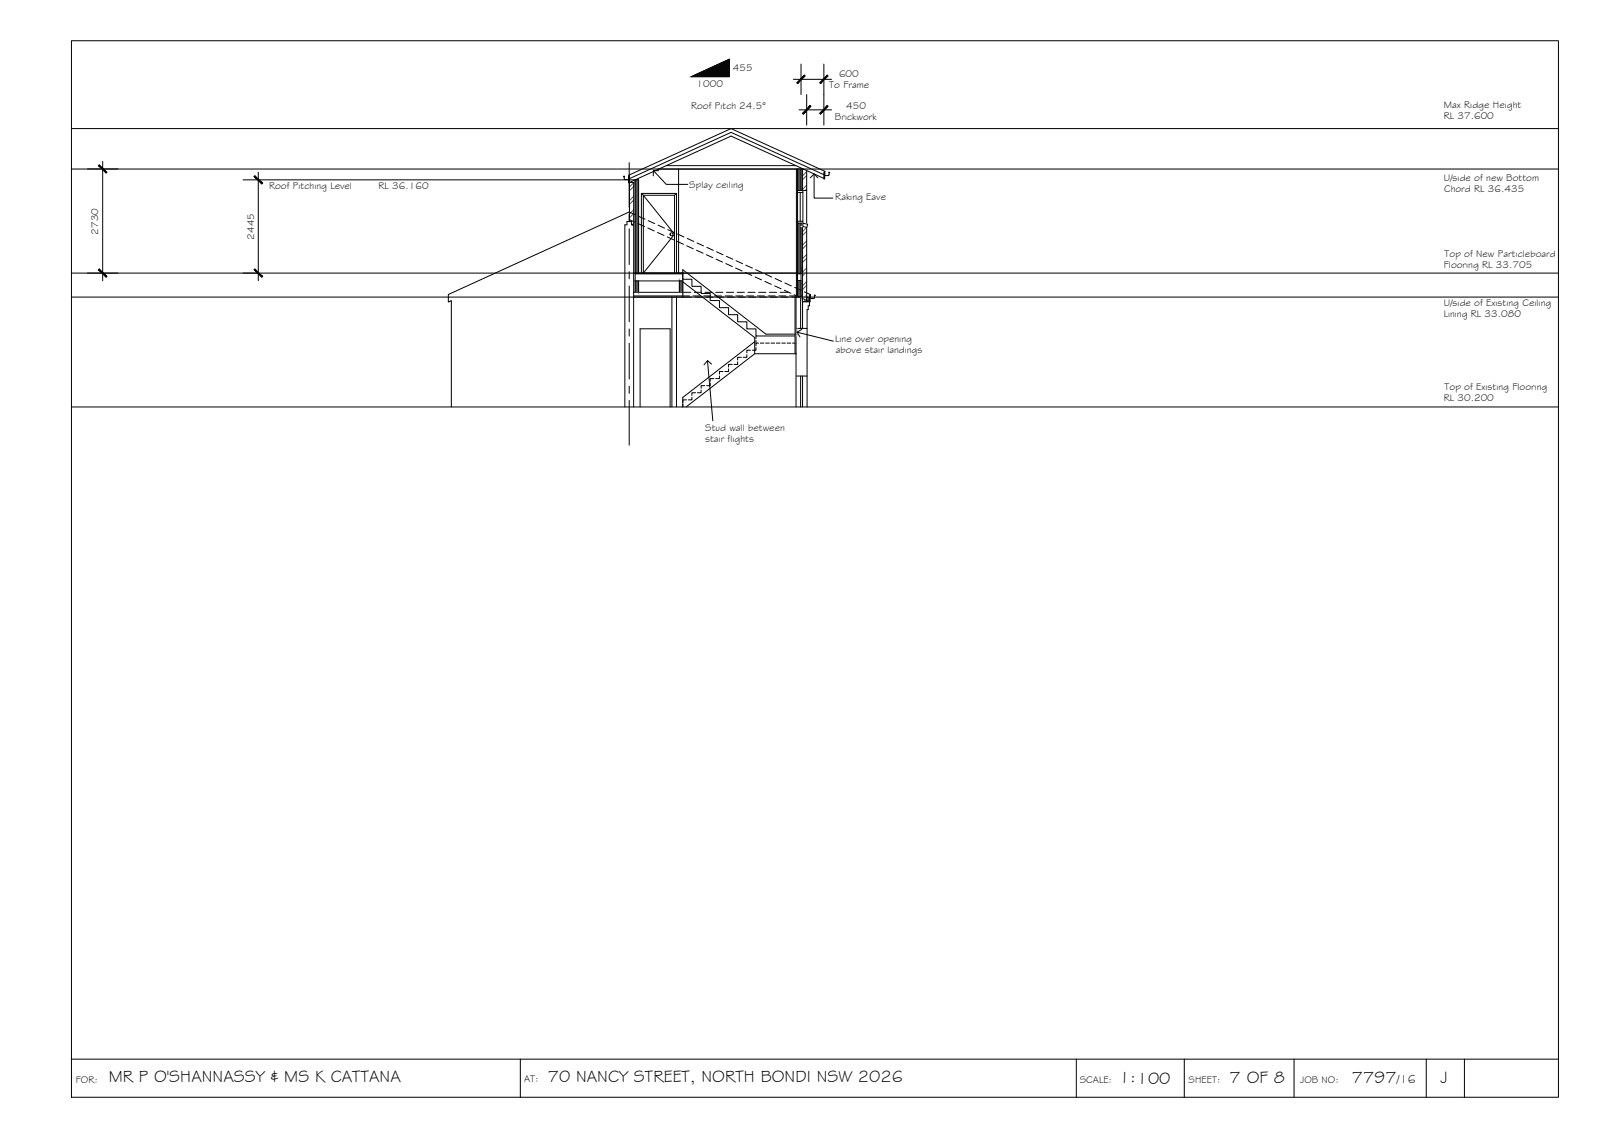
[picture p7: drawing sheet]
<svg xmlns="http://www.w3.org/2000/svg" width="420mm" height="297mm" viewBox="0 0 420 297" stroke-linecap="round" stroke-linejoin="round" font-family="sans-serif">
<!-- layer: BORDER -->
<path d="M18.7 10.7h390v277h-390zM18.7 277.7h390M136.5 277.7v10M282.3 277.7v10M310.6 277.7v10M339.4 277.7v10M374.1 277.7v10M384.1 277.7v10" fill="none" stroke="#000" stroke-width=".26"/>
<!-- layer: CEILING-FLOOR LINES -->
<path d="M18.7 33.7h390M18.7 44.3h390M26.9 42.3v31.3M63.7 47.2h103.8M67.7 45.1v28.5M18.7 77.9h390M18.7 71.6h390M18.7 106.7h390" fill="none" stroke="#000" stroke-width=".26"/>
<!-- layer: 0 -->
<g fill="#000" stroke="#000" stroke-width=".26">
<path d="M211 19.7l-1.8 2.2 2-2zM209 21.7l2-2-1.8 2.2z"/>
<path d="M212.5 27.7l-1.8 2.2 2-2zM210.5 29.7l2-2-1.8 2.2z"/>
<path d="M217 19.7l-2 2 .2 .2zM217 19.7l.2 .2-2 2z"/>
<path d="M215 29.7l.2 .2 1.8-2.2zM217 27.7l.2 .2-2 2z"/>
<path d="M25.8 43.4l2 2 .2-.2zM26 43.2l2 2-2.2-1.8z"/>
<path d="M66.6 46.3l2.1 2 .2-.3zM66.6 46.3l.3-.2 2 1.9z"/>
<path d="M26 70.5l-.2 .2 2.2 1.8zM25.8 70.7l2.2 1.8-.2 .2z"/>
<path d="M66.6 70.7l2.3 1.8-2-2zM66.6 70.7l2.3 1.8-.2 .2z"/>
</g>
<!-- layer: HATCH -->
<g fill="#545454" stroke="#545454" stroke-width=".26">
<path d="M166.6 47.2l.9 24.4v-24.4zM166.6 47.2l.9 24.4h-.9z"/>
<path d="M209.2 58.5l.9 12.8v-12.8zM209.2 58.5l.9 12.8h-.9z"/>
<path d="M209.2 44.3l.9 5.6v-5.6zM209.2 44.3l.9 5.6h-.9z"/>
<path d="M166.6 73.7l.9 2.9v-2.9zM166.6 73.7l.9 2.9h-.9z"/>
<path d="M209.2 73.5l.9 4.3v-4.3zM209.2 73.5l.9 4.3h-.9z"/>
<path d="M178.2 73.7l.9 2.9v-2.9zM178.2 73.7l.9 2.9h-.9z"/>
</g>
<!-- layer: MASK -->
<g fill="#fff" stroke="#fff" stroke-width=".26">
<path d="M210.6 58.5l1.2 .3h-1.2z"/>
<path d="M210.6 58.8h1.2l-1.2 .6z"/>
<path d="M168.2 50.7h9.2l-9.2 .5zM168.2 51.2h9.2v-.5z"/>
<path d="M168.2 51.2h.5l-.5 20.4zM168.7 51.2l-.5 20.4h.5z"/>
<path d="M176.9 51.2h.5l-.5 20.4zM177.4 51.2l-.5 20.4h.5z"/>
<path d="M168.7 51.2h8.2l-8.2 20.4zM176.9 51.2l-8.2 20.4h8.2z"/>
<path d="M210.6 59.4l1.2-.6-.1 .6zM210.6 59.4l1 .2 .1-.2z"/>
</g>
<!-- layer: DOORS -->
<g fill="none" stroke="#000" stroke-width=".26">
<path d="M168.7 51.2l8.2 10.2-8.2 10.2v-20.4h8.2v20.4"/>
<circle cx="176.1" cy="61.4" r=".39"/>
</g>
<!-- layer: NEWWORK -->
<g fill="none" stroke="#000" stroke-width=".26">
<path d="M164.9 46.2v1.8h.2v-1.8h-.2v.9l-1.1-.1-.1-.6-.2-.1h.3M165.1 46.3v11.8M168.2 50.7l.5 .5M172.6 44.3h38.1M174.8 43.4h33.9M177.4 50.7l-.5 .5M178 44.3v27.3M208.9 44.3v33.5M209.2 58.5v19.3h.9v-19.3M209.2 44.3v5.6M210.1 44.3v5.6M210.5 44.3v5.6h1.1v-5.2"/>
<path d="M210.5 58.5v20.6h1.1v-19.5M210.6 58.5l1.2 .3-.2 .8-1-.2zM216.1 46.8l-24.4-11.1-26.6 12.1h1.1v11.1M216.1 45.8l-24.4-11.1-26.6 12.1M217.3 45.2h.3l-.2 .8h-1.1v-.9h-.2v1.8h.2l.1-2-24.7-11.2-26.7 12.2 .1 .3M166.2 71.6h42.7M166.6 71.8h12.5M166.6 73.7h12.5M167.5 71.6v-24.4h-.9v29.4M167.5 73.7v2.9M168.2 71.6v-20.9h9.2v20.9h-8.7M178.2 73.7v2.9"/>
<path d="M179.1 70.7v7.2M209.2 71.6h.9M209.2 71.8h.9M209.2 73.5h.9M211.6 77.9h.4v1.2h-.4z"/>
</g>
<!-- layer: EXISTING -->
<g fill="none" stroke="#000" stroke-width=".26">
<path d="M165 57.6l1.5 .6M165.9 58.9h.3h-.6v-.8h-1.2v.8h-.5v47.8M166.2 58.9v47.8M166.6 56.3l-1.6-.7-47.4 21.6v2l.8-.4v27.9M167.3 58.6l1.7 .8M167.5 56.7l1.7 .8M169.9 59.8l1.7 .8M170 57.9l1.7 .7M172.6 59l1.7 .8M166.2 77.9h15.2M166.2 77.6h14.6M166.2 76.6h15"/>
<path d="M172.5 61l1.6 .7M175 62.1l1.7 .8M175.1 60.2l1.7 .8M176.2 77.8v28.9M177.4 77.8v28.9M177.6 63.3l1.7 .7M177.7 61.4l1.7 .7M180.1 64.4l1.7 .8M180.3 62.5l1.7 .8M181.7 77.6h1.9M182.1 76.6h1.9M182.3 77.9h1.9"/>
<path d="M182.7 65.6l1.7 .8M182.8 63.7l1.7 .8M184.6 77.6h1.8M184.9 76.6h1.9M185.2 77.9h1.8M185.2 66.8l1.8 .8M185.4 64.8l1.7 .8M187.4 77.6h1.8M187.7 76.6h1.9M187.8 67.9l1.7 .8M187.9 66l1.7 .8M188 77.9h1.9"/>
<path d="M190.2 77.6h1.9M190.4 69.1l1.7 .8M190.5 67.2l1.7 .8M190.5 76.6h1.9M190.8 77.9h1.8M192.9 70.3l1.7 .7M193 77.6h1.9M193 68.4l1.8 .7M193.3 76.6h1.9M193.6 77.9h1.9M195.5 71.4l1.7 .8M195.6 69.5l1.7 .8"/>
<path d="M195.8 77.6h1.9M196.2 76.6h1.8M196.4 77.9h1.9M198 72.6l1.7 .8M198.2 70.7l1.7 .8M198.6 77.6h1.9M199 76.6h1.9M199.2 77.9h1.9M200.6 73.8l1.7 .7M200.7 71.9l1.7 .7M201.4 77.6h1.9M201.8 76.6h1.9"/>
<path d="M202 77.9h1.9M203.2 74.9l1.7 .8M203.3 73l1.7 .8M204.2 77.6h1.9M204.6 76.6h2.1M204.8 77.9h1.9M205.7 76.1l1.7 .8M205.9 74.2l1.6 .8M207.1 77.6h1.7M207.7 77.9h2.3M208.3 77.3l1.7 .8M208.4 75.3l1.7 .8"/>
<path d="M208.8 77.9v28.8M210 77.8v8.3M210.8 78.4l1.5 .7h-1.8v7M211 76.5l1.5 .7v.2M212.3 77.4h.2v1.8h-.2zM212.3 77.9v2.3h-.3v1h-.3v25.5M212.5 77.4v.9h.9M213.5 77.4l.3 .1-.4 .7M208.9 98.6h2.8M208.9 86.1h2.8M210 98.6v8.1M210.5 98.6v8.1"/>
<path d="M167.9 106.7v-20.5h7.9v20.5"/>
</g>
<!-- layer: STAIRS -->
<g fill="none" stroke="#000" stroke-width=".26">
<path d="M179.1 71.3v1.9h2.4v1.9h2.4v1.8h2.4v1.9h2.4v1.9h2.4v1.8h2.4v1.9h2.4v1.8h2.4v1.9h10.2M179.1 70.7l21.8 16.9h7.6M179.1 73.9l18.8 14.6v4.2l-18 14M208.5 77.9v14.8M187.2 99.3h-.9v.6M188.7 98.6v.7h-1M189.6 97.4h-.9v.7M191.1 96.7v.7h-1M192.1 95.5h-1v.7M193.5 94.8v.7h-1M194.4 93.7h-.9v.7M195.9 93v.7h-1"/>
<path d="M196.8 91.8h-.9v.7M197.9 89.6l-18.8 14.6v2.5M197.9 92.7h11M198.3 91.1v.7h-1M198.3 88.1v.7M198.3 89.3v.7M199 90h-.7v.6M199.4 90h.9M200.8 90h1M202.2 90h1M203.6 90h1M205 90h1"/>
<path d="M206.4 90h1M207.9 90h.6M180.1 104.8h-1v.7M181.5 104.1v.7h-1M182.4 103h-.9v.7M183.9 102.3v.7h-1M184.8 101.1h-.9v.7M186.3 100.4v.7h-1"/>
</g>
<!-- layer: HATCH -->
<g fill="none" stroke="#545454" stroke-width=".26">
<path d="M166.2 47.9l-1.1 1.1M166.2 51.5l-1.1 1.1M166.2 55l-1.1 1.1M166.2 58.6l-.4 .3M166.2 48.9l-1.1 1.1M166.2 52.5l-1.1 1.1M166.2 56l-1.1 1.1M211.6 59.6l-1.1 1.1M211.6 45l-1.1 1.1M211.6 48.5l-1.1 1.1M211.6 46l-1.1 1.1M211.6 49.5l-.4 .4"/>
<path d="M211.6 63.2l-1.1 1.1M211.6 66.7l-1.1 1.1M211.6 70.2l-1.1 1.1M211.6 73.8l-1.1 1.1M211.6 77.3l-1.1 1.1M211.6 60.6l-1.1 1.1M211.6 64.1l-1.1 1.1M211.6 67.7l-1.1 1.1M211.6 71.2l-1.1 1.1M211.6 74.8l-1.1 1.1M211.6 78.3l-.8 .8"/>
</g>
<!-- layer: BOUNDARY -->
<path d="M165 42.6v11.8M165 56.2v1.9M165 60v9.4M165 71.2v1.9M165 75v9.4M165 86.2v1.9M165 90v9.4M165 101.2v1.9M165 105v11.7" fill="none" stroke="#000" stroke-width=".26"/>
<!-- layer: INSULCLAD -->
<path d="M211.6 49.9v8.9" fill="none" stroke="#000" stroke-width=".26"/>
<!-- layer: WINDOWS -->
<path d="M209.2 49.9h1.4v8.6h-1.4zM209.2 50.5h1.4M209.2 58h1.4M209.9 50.5v7.5" fill="none" stroke="#000" stroke-width=".26"/>
<!-- layer: TEXT -->
<path d="M181.3 20.1l10-4.6v4.6z" fill="#000" stroke="#000" stroke-width=".26"/>
<path d="M181.3 20.1l10-4.6v4.6z" fill="none" stroke="#000" stroke-width=".26"/>
<!-- layer: DIMENSION -->
<path d="M210.1 16.8v8M216.1 16.8v16M208.1 20.8h10M209.6 28.8h8.5M211.6 24.8v8" fill="none" stroke="#000" stroke-width=".26"/>
<!-- layer: 0 -->
<path d="M171.4 44.7l3.3 3.6h5.7M172.8 44.8l-1.4-.1-.1 1.4M212.5 46.6l1-1 1 1M213.5 45.6v6.3h4.9M185.6 94.5l1.4 15.8M186.6 95.5l-1-1-1 1.1M209.1 87.1l9.5 2.3M210.3 86.4l-1.2 .7 .7 1.2" fill="none" stroke="#000" stroke-width=".26"/>
<!-- layer: NEWWORK -->
<path d="M209.1 87.3v.8h-.3M209.1 86.1v.8" fill="none" stroke="#bababa" stroke-width=".26"/>
<g font-size="4.5">
<text x="28.5" y="283.8">MR P O'SHANNASSY &amp; MS K CATTANA</text>
<text x="143.7" y="283.7">70 NANCY STREET, NORTH BONDI NSW 2026</text>
<text x="293.5" y="284">1:100</text>
<text x="322.4" y="284">7 OF 8</text>
<text x="354.5" y="283.9">7797</text>
<text x="377.8" y="283.9">J</text>
</g>
<text font-size="3.2" x="366.4" y="283.9">/16</text>
<g font-size="2.6">
<text x="182.7" y="22.7">1000</text>
<text x="192.2" y="18.6">455</text>
<text x="217.5" y="23">To Frame</text>
<text x="220.1" y="20.1">600</text>
<text x="181.3" y="28.5">Roof Pitch 24.5°</text>
<text x="222" y="28.6">450</text>
<text x="378.7" y="28.2">Max Ridge Height</text>
<text x="219" y="31.6">Brickwork</text>
<text x="378.7" y="31.2">RL 37.600</text>
<text x="378.7" y="47.5">U/side of new Bottom</text>
<text x="70.6" y="49.5">Roof Pitching Level</text>
<text x="99.3" y="49.5">RL 36.160</text>
<text x="180.8" y="49.2">Splay ceiling</text>
<text x="219.1" y="52.5">Raking Eave</text>
<text x="378.7" y="50.4">Chord RL 36.435</text>
<text x="25.8" y="61.5" transform="rotate(-90 25.8 61.5)">2730</text>
<text x="66.7" y="62.8" transform="rotate(-90 66.7 62.8)">2445</text>
<text x="378.7" y="70.2">Flooring RL 33.705</text>
<text x="378.9" y="67.3">Top of New Particleboard</text>
<text x="378.6" y="83.2">Lining RL 33.080</text>
<text x="378.7" y="80.3">U/side of Existing Ceiling</text>
<text x="219.1" y="89.6">Line over opening</text>
<text x="219.2" y="92.5">above stair landings</text>
<text x="378.7" y="105.3">RL 30.200</text>
<text x="378.9" y="102.3">Top of Existing Flooring</text>
<text x="184.9" y="112.9">Stud wall between</text>
<text x="184.9" y="115.9">stair flights</text>
<text x="19.9" y="283.9">FOR:</text>
<text x="137.5" y="283.7">AT:</text>
<text x="283.2" y="284">SCALE:</text>
<text x="311.7" y="284">SHEET:</text>
<text x="341" y="284">JOB NO:</text>
</g>
</svg>
